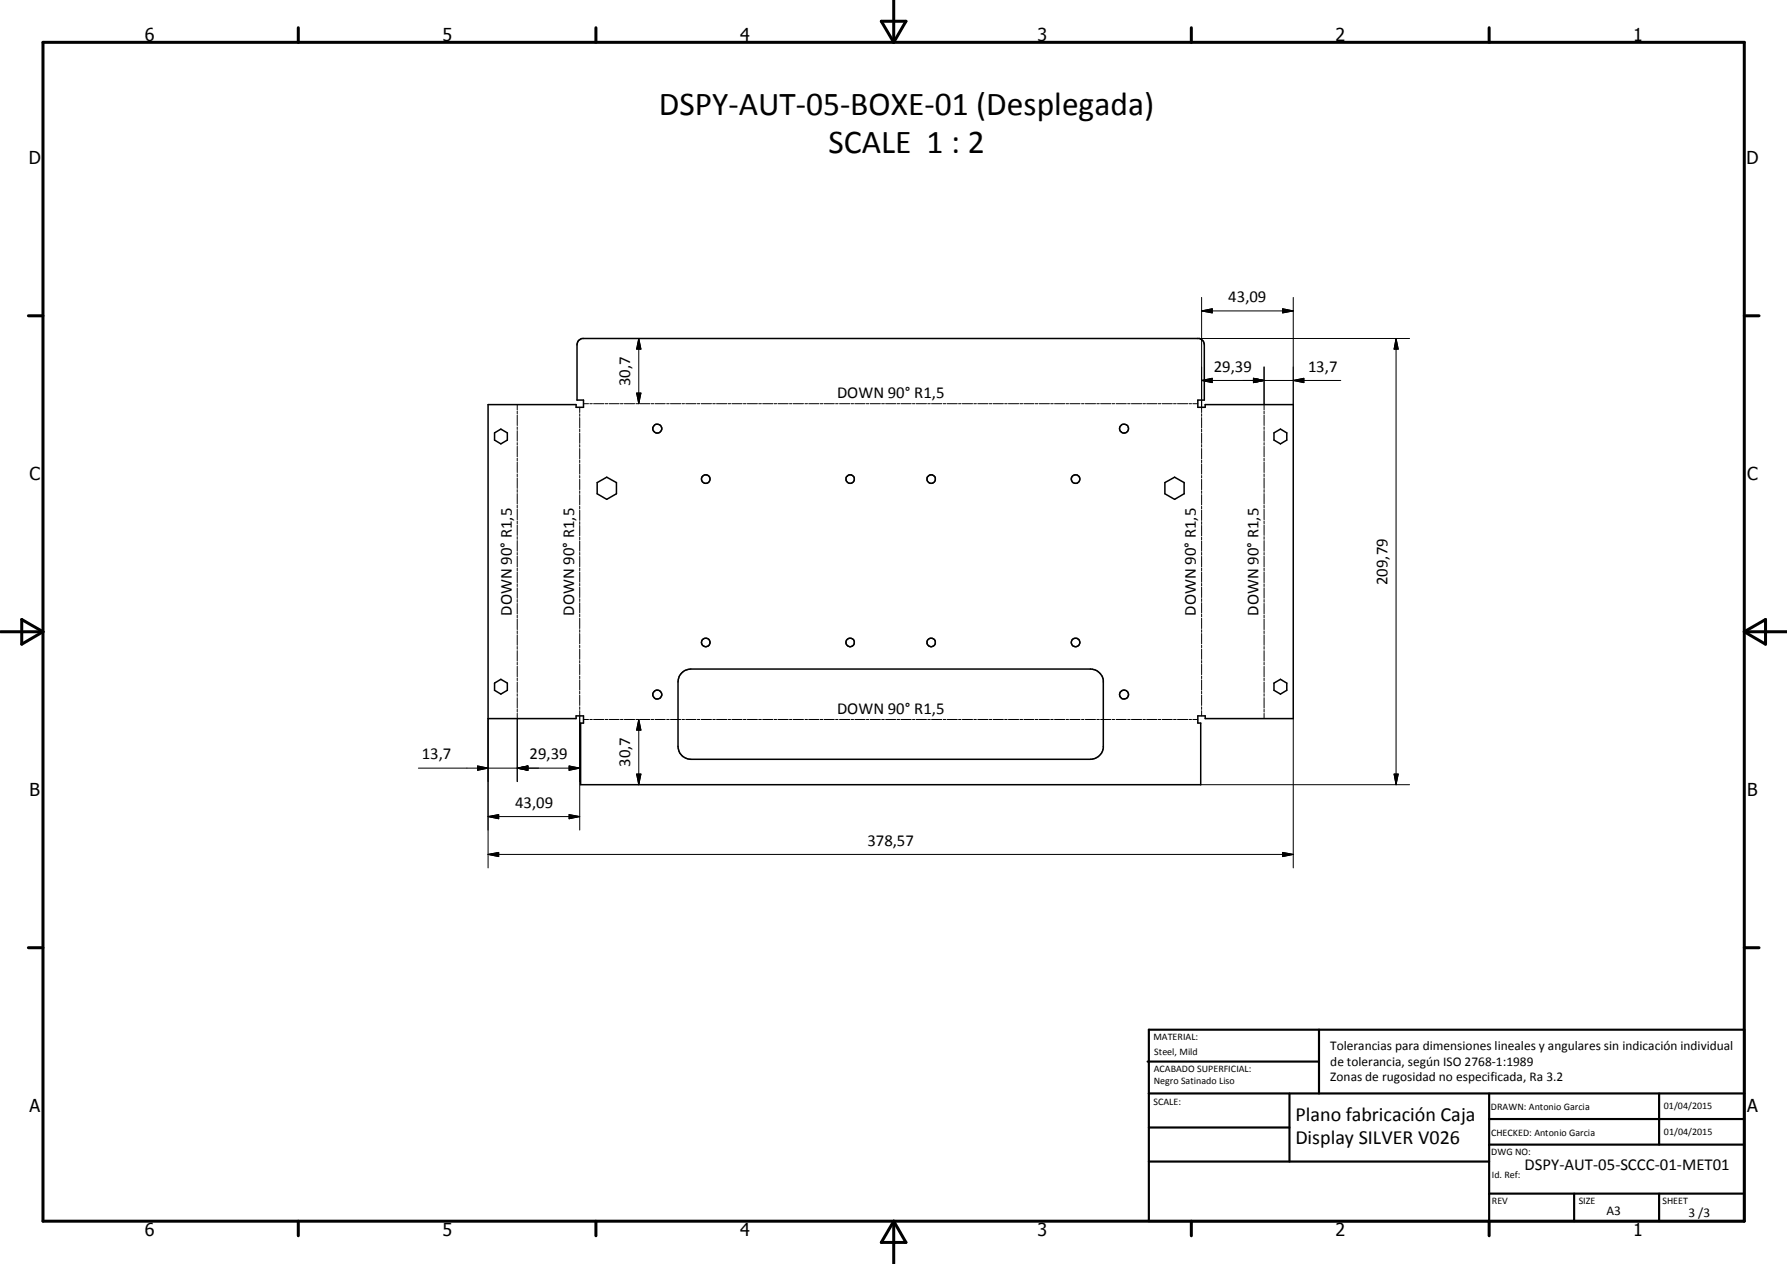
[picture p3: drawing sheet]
<svg xmlns="http://www.w3.org/2000/svg" width="420mm" height="297mm" viewBox="0 0 420 297" stroke-linecap="round" stroke-linejoin="round" font-family="sans-serif">
<g fill="none" stroke="#000" stroke-width=".35">
<path d="M114.8 95.1h20.7v.6h1.7v-1.7h-1.5v-13.3a1.45 1.45 0 0 1 1.2-1.2l145.3 .1a1.49 1.49 0 0 1 1 1.4v13h-1.6v1.7h1.8v-.6h20.7v73.8h-20.7v-.7h-1.8v1.7h.7v14.5h-145.8v-14.5h.7v-1.7h-1.7v.7h-20.7zM116.3 101.7l1.5-.9 1.5 .9v1.7l-1.5 .9-1.5-.9zM140.4 113.4l2.3-1.3 2.2 1.3v2.6l-2.2 1.3-2.3-1.3zM273.9 113.4l2.3-1.3 2.2 1.3v2.6l-2.2 1.3-2.3-1.3zM299.5 101.7l1.6-.9 1.4 .9v1.7l-1.4 .9-1.6-.9zM160.3 158.1l.6-.5 1.5-.4h94a3.1 3.1 0 0 1 3 2.6v16a3.1 3.1 0 0 1-3 2.6h-94a3 3 0 0 1-3-3v-15.2l.3-1.2zM116.3 160.5l1.5-.9 1.5 .9v1.7l-1.5 .9-1.5-.9zM299.5 160.5l1.6-.9 1.4 .9v1.7l-1.4 .9-1.6-.9z"/>
<circle cx="154.5" cy="100.7" r="1.06"/>
<circle cx="165.9" cy="112.6" r="1"/>
<circle cx="199.9" cy="112.6" r="1"/>
<circle cx="218.9" cy="112.6" r="1.01"/>
<circle cx="252.9" cy="112.6" r="1"/>
<circle cx="264.3" cy="100.7" r="1.05"/>
<circle cx="165.9" cy="150.9" r="1"/>
<circle cx="199.9" cy="151" r="1"/>
<circle cx="218.9" cy="151" r="1"/>
<circle cx="252.9" cy="151" r="1"/>
<circle cx="154.5" cy="163.2" r="1.05"/>
<circle cx="264.3" cy="163.2" r="1.06"/>
</g>
<g fill="none" stroke="#000" stroke-width=".24">
<path d="M150.2 79.5l.5 2.5h-1zM150.2 79.5v15.4M281.6 79.5h49.8M282.5 73.1l2.5-.5v.9zM282.5 69.9v27M282.5 73.1h21.6M301.6 72.6l2.5 .5-2.5 .4zM304.1 69.9v25.2M328.2 79.5l.5 2.5h-.9zM328.2 79.5v104.9M121.6 95.1v1.2M121.6 96.6v.6"/>
<path d="M121.6 97.5v2.5M136.3 95.7v1.2M136.3 97.2v.6M136.3 98.1v2.5M137.2 94.9h1.2M138.7 94.9h.6M139.6 94.9h2.4M142.3 94.9h.6M143.2 94.9h2.4M145.9 94.9h.6M146.8 94.9h2.4M149.5 94.9h.6"/>
<path d="M149.7 92.4h1l-.5 2.5zM150.4 94.9h2.4M153.1 94.9h.6M154 94.9h2.4M156.7 94.9h.6M157.6 94.9h2.5M160.3 94.9h.6M161.2 94.9h2.4M163.9 94.9h.6M164.9 94.9h2.4M167.6 94.9h.6M168.5 94.9h2.4"/>
<path d="M171.2 94.9h.6M172.1 94.9h2.4M174.8 94.9h.6M175.7 94.9h2.4M178.4 94.9h.6M179.3 94.9h2.4M182 94.9h.6M182.9 94.9h2.4M185.6 94.9h.6M186.5 94.9h2.4M189.3 94.9h.6M190.1 94.9h2.5"/>
<path d="M192.9 94.9h.6M193.7 94.9h2.5M196.5 94.9h.6M197.4 94.9h2.4M200.1 94.9h.6M201 94.9h2.4M203.7 94.9h.6M204.6 94.9h2.4M207.3 94.9h.6M208.2 94.9h2.4M210.9 94.9h.6M211.8 94.9h2.4"/>
<path d="M214.5 94.9h.6M215.4 94.9h2.4M218.1 94.9h.6M219 94.9h2.4M221.8 94.9h.6M222.7 94.9h2.4M225.4 94.9h.6M226.3 94.9h2.4M229 94.9h.6M229.9 94.9h2.4M232.6 94.9h.6M233.5 94.9h2.4"/>
<path d="M236.2 94.9h.6M237.1 94.9h2.4M239.8 94.9h.6M240.7 94.9h2.4M243.4 94.9h.6M244.3 94.9h2.4M247 94.9h.6M247.9 94.9h2.4M250.6 94.9h.6M251.5 94.9h2.4M254.3 94.9h.6M255.2 94.9h2.4"/>
<path d="M257.9 94.9h.6M258.8 94.9h2.4M261.5 94.9h.6M262.4 94.9h2.4M265.1 94.9h.6M266 94.9h2.4M268.7 94.9h.6M269.6 94.9h2.4M272.3 94.9h.7M273.3 94.9h2.3M275.9 94.9h.7M276.8 94.9h2.5"/>
<path d="M279.6 94.9h.6M280.4 94.9h1.2M282.5 89.4l2.5-.5v1zM282.5 97.2v.6M282.5 98.1v2.5M282.5 89.4h32.7M294.7 88.9l2.5 .5-2.5 .5zM297.2 86.2v10.1M297.2 96.6v.6M297.2 97.5v2.5M304.1 89.4l2.5-.5v1zM121.6 100.3v.6"/>
<path d="M121.6 101.2v2.5M121.6 104v.6M121.6 104.9v2.5M121.6 107.7v.6M121.6 108.6v2.4M121.6 111.4v.6M121.6 112.3v2.5M121.6 115.1v.6M121.6 116v2.4M121.6 118.7v.7M121.6 119.7v2.4M136.3 100.9v.6"/>
<path d="M136.3 101.8v2.4M136.3 104.5v.6M136.3 105.4v2.4M136.3 108.1v.6M136.3 109v2.4M136.3 111.8v.5M136.3 112.6v2.5M136.3 115.4v.6M136.3 116.2v2.5M136.3 119v.6M136.3 119.9v2.4M282.5 100.9v.6"/>
<path d="M282.5 101.8v2.4M282.5 104.5v.6M282.5 105.4v2.4M282.5 108.1v.6M282.5 109v2.4M282.5 111.8v.5M282.5 112.6v2.5M282.5 115.4v.6M282.5 116.2v2.5M282.5 119v.6M282.5 119.9v2.4M297.2 100.3v.6"/>
<path d="M297.2 101.2v2.5M297.2 104v.6M297.2 104.9v2.5M297.2 107.7v.6M297.2 108.6v2.4M297.2 111.4v.6M297.2 112.3v2.5M297.2 115.1v.6M297.2 116v2.4M297.2 118.7v.7M297.2 119.7v2.4M121.6 122.4v.7"/>
<path d="M121.6 123.4v2.4M121.6 126.1v.6M121.6 127v2.5M121.6 129.8v.6M121.6 130.7v2.5M121.6 133.5v.6M121.6 134.4v2.5M121.6 137.2v.6M121.6 138.1v2.5M136.3 122.6v.6M136.3 123.5v2.4M136.3 126.2v.6"/>
<path d="M136.3 127.1v2.4M136.3 129.8v.7M136.3 130.8v2.4M136.3 133.5v.6M136.3 134.4v2.4M136.3 137.1v.6M136.3 138v2.4M282.5 122.6v.6M282.5 123.5v2.4M282.5 126.2v.6M282.5 127.1v2.4M282.5 129.8v.7"/>
<path d="M282.5 130.8v2.4M282.5 133.5v.6M282.5 134.4v2.4M282.5 137.1v.6M282.5 138v2.4M297.2 122.4v.7M297.2 123.4v2.4M297.2 126.1v.6M297.2 127v2.5M297.2 129.8v.6M297.2 130.7v2.5M297.2 133.5v.6"/>
<path d="M297.2 134.4v2.5M297.2 137.2v.6M297.2 138.1v2.5M121.6 140.9v.6M121.6 141.8v2.5M121.6 144.6v.6M121.6 145.5v2.5M121.6 148.3v.6M121.6 149.2v2.4M121.6 151.9v.7M121.6 152.9v2.5M121.6 155.7v.6"/>
<path d="M121.6 156.6v2.4M121.6 159.3v.6M136.3 140.7v.7M136.3 141.6v2.5M136.3 144.4v.5M136.3 145.3v2.4M136.3 148v.6M136.3 148.9v2.4M136.3 151.6v.6M136.3 152.5v2.4M136.3 155.2v.6M136.3 156.1v2.4"/>
<path d="M136.3 158.9v.6M136.3 159.8v2.4M282.5 140.7v.7M282.5 141.6v2.5M282.5 144.4v.5M282.5 145.3v2.4M282.5 148v.6M282.5 148.9v2.4M282.5 151.6v.6M282.5 152.5v2.4M282.5 155.2v.6M282.5 156.1v2.4"/>
<path d="M282.5 158.9v.6M282.5 159.8v2.4M297.2 140.9v.6M297.2 141.8v2.5M297.2 144.6v.6M297.2 145.5v2.5M297.2 148.3v.6M297.2 149.2v2.4M297.2 151.9v.7M297.2 152.9v2.5M297.2 155.7v.6M297.2 156.6v2.4"/>
<path d="M297.2 159.3v.6M114.8 168.9v35.1M121.6 160.3v2.4M121.6 163v.6M121.6 164v2.4M121.6 166.7v.6M121.6 167.6v16.1M136.3 162.5v.6M136.3 163.4v2.4M136.3 166.1v.6M136.3 167v28.1M137.2 169.1h1.2"/>
<path d="M138.7 169.1h.6M139.6 169.1h2.4M142.3 169.1h.6M143.2 169.1h2.4M145.9 169.1h.6M146.8 169.1h2.4M149.5 169.1h.6M150.2 169.1l.5 2.5h-1zM150.2 169.1v15.3M150.4 169.1h2.4M153.1 169.1h.6M154 169.1h2.4"/>
<path d="M156.7 169.1h.6M157.6 169.1h2.5M160.3 169.1h.6M161.2 169.1h2.4M163.9 169.1h.6M164.9 169.1h2.4M167.6 169.1h.6M168.5 169.1h2.4M171.2 169.1h.6M172.1 169.1h2.4M174.8 169.1h.6M175.7 169.1h2.4"/>
<path d="M178.4 169.1h.6M179.3 169.1h2.4M182 169.1h.6M182.9 169.1h2.4M185.6 169.1h.6M186.5 169.1h2.4M189.3 169.1h.6M190.1 169.1h2.5M192.9 169.1h.6M193.7 169.1h2.5M196.5 169.1h.6M197.4 169.1h2.4"/>
<path d="M200.1 169.1h.6M201 169.1h2.4M203.7 169.1h.6M204.6 169.1h2.4M207.3 169.1h.6M208.2 169.1h2.4M210.9 169.1h.6M211.8 169.1h2.4M214.5 169.1h.6M215.4 169.1h2.4M218.1 169.1h.6M219 169.1h2.4"/>
<path d="M221.8 169.1h.6M222.7 169.1h2.4M225.4 169.1h.6M226.3 169.1h2.4M229 169.1h.6M229.9 169.1h2.4M232.6 169.1h.6M233.5 169.1h2.4M236.2 169.1h.6M237.1 169.1h2.4M239.8 169.1h.6M240.7 169.1h2.4"/>
<path d="M243.4 169.1h.6M244.3 169.1h2.4M247 169.1h.6M247.9 169.1h2.4M250.6 169.1h.6M251.5 169.1h2.4M254.3 169.1h.6M255.2 169.1h2.4M257.9 169.1h.6M258.8 169.1h2.4M261.5 169.1h.6M262.4 169.1h2.4"/>
<path d="M265.1 169.1h.6M266 169.1h2.4M268.7 169.1h.6M269.6 169.1h2.4M272.3 169.1h.7M273.3 169.1h2.3M275.9 169.1h.7M276.8 169.1h2.5M279.6 169.1h.6M280.4 169.1h1.2M282.5 162.5v.6M282.5 163.4v2.4"/>
<path d="M282.5 166.1v.6M282.5 167v1.2M297.2 160.3v2.4M297.2 163v.6M297.2 164v2.4M297.2 166.7v.6M297.2 167.6v1.3M304.1 168.9v35.1M98.4 180.5h37.9M112.3 180l2.5 .5-2.5 .5zM114.8 191.9l2.5-.5v1zM114.8 191.9h21.5"/>
<path d="M121.6 180.5l2.5-.5v1zM133.8 180l2.5 .5-2.5 .5zM133.8 191.4l2.5 .5-2.5 .5zM149.7 181.9h1l-.5 2.5zM282.3 184.4h49.1M327.8 181.9h.9l-.5 2.5zM114.8 200.8l2.5-.5v1zM114.8 200.8h189.3M301.6 200.3l2.5 .5-2.5 .5z"/>
</g>
<g fill="none" stroke="#000" stroke-width=".71">
<path d="M10.1 9.9h400v277.1h-400zM70.1 6.5v3.4M140.1 6.5v3.4M207.2 5h5.8l-2.9 4.9zM210.1 0v9.9M280.1 6.5v3.4M350.1 6.5v3.4M6.7 74.2h3.4M410.1 74.2h3.5M.1 148.5h10M5.1 145.6l5 2.9-5 2.9zM410.1 148.5h10"/>
<path d="M410.1 148.5l5-2.9v5.8zM6.7 222.7h3.4M410.1 222.7h3.5M70.1 287v3.4M140.1 287v3.4M210.1 287v10M210.1 287l2.9 5h-5.8zM280.1 287v3.4M350.1 287v3.4"/>
</g>
<g fill="none" stroke="#000" stroke-width=".51">
<path d="M269.8 249.5h40.3M270.1 242h140v45h-140zM270.1 257h140M303.2 257v16M310.1 242v15M350.1 257v30M390.1 257v12M270.1 265h33.1M270.1 273h80M350.1 269h60M350.1 263h60M350.1 280.5h60"/>
<path d="M370.1 280.5v6.5M390.1 280.5v6.5"/>
</g>
<g fill="#000">
<path d="M282.5 73.1l2.5-.5v.9zM301.6 72.6l2.5 .5-2.5 .4zM149.7 92.4h1l-.5 2.5zM150.2 79.5l.5 2.5h-1zM282.5 89.4l2.5-.5v1zM294.7 88.9l2.5 .5-2.5 .5zM304.1 89.4l2.5-.5v1zM328.2 79.5l.5 2.5h-.9zM150.2 169.1l.5 2.5h-1zM112.3 180l2.5 .5-2.5 .5zM114.8 191.9l2.5-.5v1zM121.6 180.5l2.5-.5v1z"/>
<path d="M133.8 180l2.5 .5-2.5 .5zM133.8 191.4l2.5 .5-2.5 .5zM149.7 181.9h1l-.5 2.5zM327.8 181.9h.9l-.5 2.5zM114.8 200.8l2.5-.5v1zM301.6 200.3l2.5 .5-2.5 .5z"/>
</g>
<g font-size="7.9">
<text x="154.9" y="27">DSPY-AUT-05-BOXE-01 (Desplegada)</text>
<text x="194.8" y="36">SCALE 1 : 2</text>
</g>
<g font-size="4.7">
<text x="304.6" y="263.5">Plano fabricación Caja</text>
<text x="304.6" y="268.9">Display SILVER V026</text>
</g>
<g font-size="4.2">
<text x="34" y="9.6">6</text>
<text x="104" y="9.6">5</text>
<text x="174" y="9.6">4</text>
<text x="244" y="9.6">3</text>
<text x="314" y="9.6">2</text>
<text x="384" y="9.6">1</text>
<text x="6.8" y="38.7">D</text>
<text x="410.6" y="38.7">D</text>
<text x="7" y="112.9">C</text>
<text x="410.8" y="112.9">C</text>
<text x="7" y="187.1">B</text>
<text x="410.8" y="187.1">B</text>
<text x="7" y="261.4">A</text>
<text x="410.8" y="261.4">A</text>
<text x="34" y="290.4">6</text>
<text x="104" y="290.4">5</text>
<text x="174" y="290.4">4</text>
<text x="244" y="290.4">3</text>
<text x="314" y="290.4">2</text>
<text x="384" y="290.4">1</text>
</g>
<g font-size="3.9">
<text x="288.8" y="71">43,09</text>
<text x="285.4" y="87.3">29,39</text>
<text x="307.5" y="87.3">13,7</text>
<text x="148.2" y="90.7" transform="rotate(-90 148.2 90.7)">30,7</text>
<text x="196.8" y="93.6">DOWN 90° R1,5</text>
<text x="326.2" y="137.5" transform="rotate(-90 326.2 137.5)">209,79</text>
<text x="120.3" y="144.7" transform="rotate(-90 120.3 144.7)">DOWN 90° R1,5</text>
<text x="135" y="144.7" transform="rotate(-90 135 144.7)">DOWN 90° R1,5</text>
<text x="281.2" y="144.7" transform="rotate(-90 281.2 144.7)">DOWN 90° R1,5</text>
<text x="295.9" y="144.7" transform="rotate(-90 295.9 144.7)">DOWN 90° R1,5</text>
<text x="196.8" y="167.8">DOWN 90° R1,5</text>
<text x="99.2" y="178.4">13,7</text>
<text x="124.5" y="178.4">29,39</text>
<text x="148.2" y="180.3" transform="rotate(-90 148.2 180.3)">30,7</text>
<text x="121.1" y="189.9">43,09</text>
<text x="204" y="198.8">378,57</text>
<text x="358.5" y="275">DSPY-AUT-05-SCCC-01-MET01</text>
</g>
<g font-size="3.1">
<text x="312.7" y="246.8">Tolerancias para dimensiones lineales y angulares sin indicación individual</text>
<text x="312.7" y="250.4">de tolerancia, según ISO 2768-1:1989</text>
<text x="312.7" y="254">Zonas de rugosidad no especificada, Ra 3.2</text>
<text x="377.7" y="285.6">A3</text>
<text x="397" y="285.9">3 /3</text>
</g>
<g font-size="2.4">
<text x="271.2" y="244.4">MATERIAL:</text>
<text x="271.3" y="252">ACABADO SUPERFICIAL:</text>
<text x="271.4" y="247.9">Steel, Mild</text>
<text x="271.3" y="254.6">Negro Satinado Liso</text>
<text x="271.2" y="259.7">SCALE:</text>
<text x="350.6" y="260.9">DRAWN: Antonio Garcia</text>
<text x="391.2" y="260.6">01/04/2015</text>
<text x="350.6" y="267">CHECKED: Antonio Garcia</text>
<text x="391.2" y="266.7">01/04/2015</text>
<text x="350.6" y="271.4">DWG NO:</text>
<text x="350.8" y="276.9">Id. Ref:</text>
<text x="350.8" y="282.8">REV</text>
<text x="371.2" y="282.9">SIZE</text>
<text x="390.9" y="282.9">SHEET</text>
</g>
</svg>
